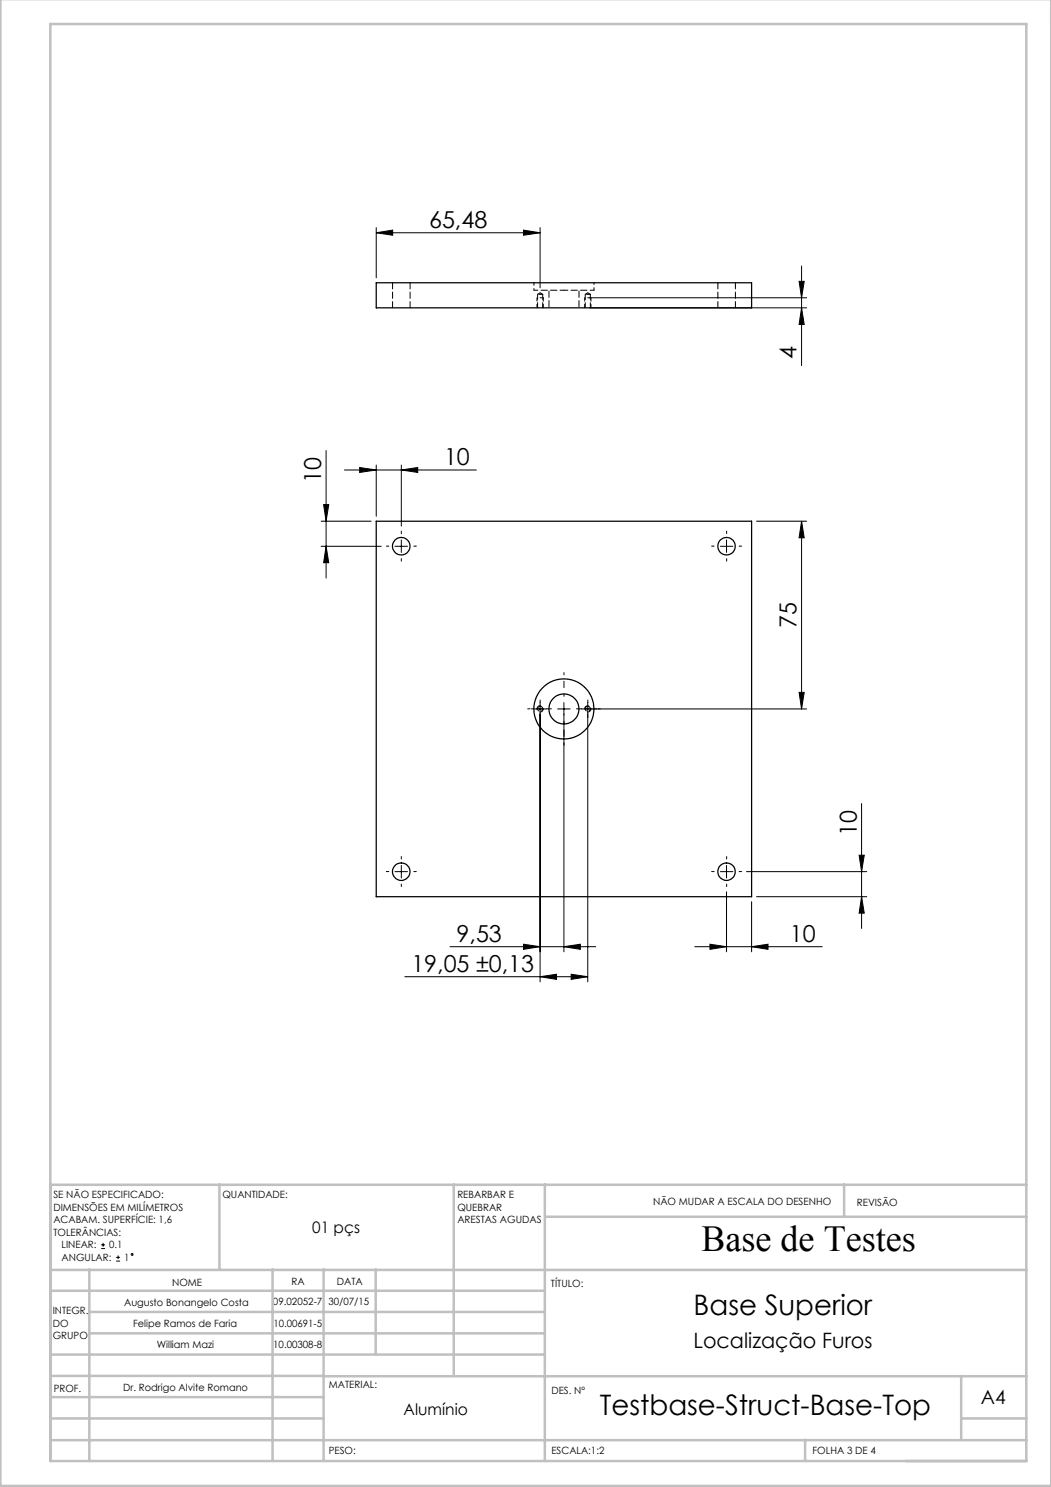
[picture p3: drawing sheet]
<svg xmlns="http://www.w3.org/2000/svg" width="210mm" height="297mm" viewBox="0 0 210 297" stroke-linecap="round" stroke-linejoin="round" font-family="sans-serif">
<g fill="none" stroke="#000" stroke-width=".2">
<path d="M75.2 46.5l3.3-.5v1zM75.2 45.5v10M75.2 46.5h32.7M104.6 46l3.3 .5-3.3 .5zM107.9 45.5v12M117.8 59.5h43.4M159.7 56.2h1l-.5 3.3zM160.2 53.1v19.9M117.8 61.5h43.4M160.2 61.5l.5 3.3h-1zM65.2 90v25.5M68.8 93.9h26.4"/>
<path d="M71.9 93.4l3.3 .5-3.3 .5zM75.2 92.9v10.2M80.2 93.9l3.3-.5v1zM80.2 92.9v12.2M64.2 109.1h12M64.2 104.1h10M64.7 100.8h1l-.5 3.3zM65.2 109.1l.5 3.3h-1zM78.9 109.1h2.5M80.2 107.8v2.5M143.9 109.1h2.5M145.2 107.8v2.5"/>
<path d="M151.2 104.1h10M160.2 104.1l.5 3.3h-1zM160.2 104.1v37.5M159.7 138.3h1l-.5 3.3zM106.6 141.6h2.5M107.9 140.3v55.8M111.4 141.6h2.5M112.7 140.3v49.8M116.2 141.6h45M117.4 140.3v55.8M78.9 174.1h2.5M80.2 172.9v2.5"/>
<path d="M143.9 174.1h2.5M145.2 172.9v2.5M145.2 178.1v12M149.2 174.1h24M151.2 179.1h22M171.7 170.8h1l-.5 3.3zM172.2 160.5v25M172.2 179.1l.5 3.3h-1zM80.9 195.1h36.5M89.9 189.1h29.1M104.6 188.6l3.3 .5-3.3 .5zM107.9 195.1l3.3-.5v1z"/>
<path d="M112.7 189.1l3.3-.5v1zM114.1 194.6l3.3 .5-3.3 .5zM138.8 189.1h25.5M141.9 188.6l3.3 .5-3.3 .5zM150.2 189.1l3.3-.5v1zM150.2 180.1v10M20.2 249.4h.8M20.2 248.6h.8M20.6 248.2v.8M23.2 251.9h.8M23.2 251.1h.8M23.6 250.8v.7"/>
<circle cx="26.4" cy="250.5" r=".19"/>
</g>
<path d="M107.8 142.2a.63 .63 0 0 0 .7-.6 .63 .63 0 0 0-.6-.6 .63 .63 0 0 0-.6 .7M117.3 142.2a.63 .63 0 0 0 .8-.6 .63 .63 0 0 0-.7-.6 .63 .63 0 0 0-.6 .7" fill="none" stroke="#000" stroke-width=".2" stroke-dasharray="1.3 .6" stroke-linecap="butt"/>
<g fill="none" stroke="#c0c0c0" stroke-width=".5">
<path d="M.1 -.1v296.9h209.9v-296.9M10.1 4.8h195v287h-195zM10.1 236.6h195M43.9 236.6v16.9M90.7 236.6v38.2M108.9 236.6v55.2M168.7 236.6v6.3M10.1 257.8h98.8M10.1 253.6h195M17.9 253.5v38.3M54.5 253.5v38.3M64.7 253.5v38.3"/>
<path d="M75.1 253.5v17M108.9 243h96.2M10.1 270.5h98.8M10.1 279h54.6M10.1 274.8h54.6M17.9 266.3h91M17.9 262h91M64.7 274.9h140.4M192.1 274.8v12.7M10.1 283.3h54.6M10.1 287.7h195M160.9 287.5v4.3"/>
<path d="M192.1 283.3h13"/>
</g>
<path d="M108.6 59.5h-1.3M118.1 59.5h-1.3M107.3 61.5v-2M108.6 61.5v-2M116.8 61.5v-2M118.1 61.5v-2" fill="none" stroke="#000" stroke-width=".2" stroke-dasharray="1.3 .6" stroke-dashoffset=".6"/>
<g fill="none" stroke="#000" stroke-width=".2" stroke-dasharray="15.2 1.3 1.3 1.3">
<path d="M77.7 109.1h-.5M80.2 106.6v-.5M80.2 111.6v.5M82.7 109.1h.5M142.7 109.1h-.5M145.2 106.6v-.5M145.2 111.6v.5M147.7 109.1h.5M106.7 141.6h-.5M107.9 140.3v-.5M107.9 142.8v.5M109.2 141.6h.5"/>
<path d="M116.2 141.6h-.5M117.5 140.3v-.5M117.5 142.8v.5M118.7 141.6h.5M77.7 174.1h-.5M80.2 171.6v-.5M80.2 176.6v.5M82.7 174.1h.5M142.7 174.1h-.5M145.2 171.6v-.5M145.2 176.6v.5M147.7 174.1h.5"/>
</g>
<path d="M112.7 139.1v-4.8M110.2 141.6h-4.8M112.7 144.1v4.7M115.2 141.6h4.7" fill="none" stroke="#000" stroke-width=".2" stroke-dasharray="15.2 1.3 1.3 1.3" stroke-dashoffset="14.8"/>
<g fill="#000">
<path d="M71.9 93.4l3.3 .5-3.3 .5zM80.2 93.9l3.3-.5v1z"/>
<path d="M65.2 109.1l.5 3.3h-1zM64.7 100.8h1l-.5 3.3zM159.7 138.3h1l-.5 3.3zM160.2 104.1l.5 3.3h-1zM160.2 61.5l.5 3.3h-1zM159.7 56.2h1l-.5 3.3z"/>
<path d="M171.7 170.8h1l-.5 3.3zM172.2 179.1l.5 3.3h-1z"/>
<path d="M107.9 195.1l3.3-.5v1zM114.1 194.6l3.3 .5-3.3 .5zM104.6 188.6l3.3 .5-3.3 .5zM112.7 189.1l3.3-.5v1zM75.2 46.5l3.3-.5v1zM104.6 46l3.3 .5-3.3 .5z"/>
<path d="M141.9 188.6l3.3 .5-3.3 .5zM150.2 189.1l3.3-.5v1z"/>
</g>
<g fill="none" stroke="#000" stroke-width=".25">
<path d="M75.2 56.5h75v5h-75zM75.2 104.1h75v75h-75z"/>
<circle cx="80.2" cy="109.1" r="1.75"/>
<circle cx="145.2" cy="109.1" r="1.75"/>
<circle cx="112.7" cy="141.6" r="6"/>
<circle cx="112.7" cy="141.6" r="3"/>
<circle cx="80.2" cy="174.1" r="1.75"/>
<circle cx="145.2" cy="174.1" r="1.75"/>
</g>
<path d="M78.4 56.5v5M107.9 58.5l-.5 .3M108.4 58.8l-.5-.3M117.5 58.5l-.6 .3M118 58.8l-.5-.3M143.4 56.5v5M81.9 61.5v-5M146.9 61.5v-5M107.9 141.1a.51 .51 0 0 1 .5 .7 .51 .51 0 0 1-.8 .1 .51 .51 0 0 1 .1-.8h.2M117.5 141.1a.51 .51 0 0 1 .4 .7 .51 .51 0 0 1-.8 .1 .51 .51 0 0 1 .2-.8h.2" fill="none" stroke="#000" stroke-width=".2" stroke-dasharray="1.3 .6"/>
<path d="M106.7 58h6M108.4 58.8h-1M112.7 58h6M118 58.8h-1.1" fill="none" stroke="#000" stroke-width=".2" stroke-dasharray="1.3 .6" stroke-dashoffset=".5"/>
<path d="M106.7 56.5v1.5M118.7 58v-1.5" fill="none" stroke="#000" stroke-width=".2" stroke-dasharray="1.3 .6" stroke-dashoffset=".8"/>
<path d="M109.7 58v3.5M115.7 61.5v-3.5" fill="none" stroke="#000" stroke-width=".2" stroke-dasharray="1.3 .6" stroke-dashoffset="-.2"/>
<path d="M107.4 58.8v2.7M116.9 58.8v2.7M108.4 61.5v-2.7M118 61.5v-2.7" fill="none" stroke="#000" stroke-width=".2" stroke-dasharray="1.3 .6" stroke-dashoffset=".3"/>
<text font-size="7.3" x="140.1" y="249.9">Base de Testes</text>
<g font-size="5.6">
<text x="138.6" y="262.6">Base Superior</text>
<text x="119.8" y="282.7">Testbase-Struct-Base-Top</text>
</g>
<g font-size="4.7">
<text x="85.7" y="45.5">65,48</text>
<text x="159.2" y="71.7" transform="rotate(-90 159.2 71.7)">4</text>
<text x="88.7" y="92.8">10</text>
<text x="64.2" y="96.4" transform="rotate(-90 64.2 96.4)">10</text>
<text x="159.2" y="125.4" transform="rotate(-90 159.2 125.4)">75</text>
<text x="171.2" y="166.9" transform="rotate(-90 171.2 166.9)">10</text>
<text x="91.2" y="188.1">9,53</text>
<text x="157.8" y="188.1">10</text>
<text x="82.2" y="194.1">19,05 ±0,13</text>
</g>
<text font-size="4.2" x="138.6" y="269.3">Localização Furos</text>
<text font-size="3.9" x="196" y="280.4">A4</text>
<g font-size="3.2">
<text x="62.4" y="246.2">01 pçs</text>
<text x="80.6" y="282.7">Alumínio</text>
</g>
<g font-size="2">
<text x="10.7" y="239.4">SE NÃO ESPECIFICADO:</text>
<text x="44.4" y="239.4">QUANTIDADE:</text>
<text x="91.4" y="239.3">REBARBAR E</text>
<text x="10.7" y="241.9">DIMENSÕES EM MILÍMETROS</text>
<text x="10.7" y="244.4">ACABAM. SUPERFÍCIE: 1,6</text>
<text x="91.4" y="241.8">QUEBRAR</text>
<text x="91.4" y="244.3">ARESTAS AGUDAS</text>
<text x="130.5" y="240.8">NÃO MUDAR A ESCALA DO DESENHO</text>
<text x="171.2" y="241">REVISÃO</text>
<text x="10.7" y="246.9">TOLERÂNCIAS:</text>
<text x="12.3" y="249.4">LINEAR:</text>
<text x="12.3" y="251.9">ANGULAR:</text>
<text x="21.8" y="249.4">0.1</text>
<text x="24.8" y="251.9">1</text>
<text x="34.4" y="256.8">NOME</text>
<text x="58.3" y="256.7">RA</text>
<text x="67.3" y="256.7">DATA</text>
<text x="110.1" y="257.1">TÍTULO:</text>
<text x="10.5" y="262.4">INTEGR.</text>
<text x="24.8" y="260.9">Augusto Bonangelo Costa</text>
<text x="54.5" y="260.7">09.02052-7</text>
<text x="65.6" y="260.7">30/07/15</text>
<text x="10.5" y="264.9">DO</text>
<text x="10.5" y="267.4">GRUPO</text>
<text x="26.6" y="265.1">Felipe Ramos de Faria</text>
<text x="31.3" y="269.2">William Mazi</text>
<text x="54.6" y="269.2">10.00308-8</text>
<text x="54.6" y="265.1">10.00691-5</text>
<text x="10.7" y="277.9">PROF.</text>
<text x="24.6" y="277.8">Dr. Rodrigo Alvite Romano</text>
<text x="65.7" y="277.3">MATERIAL:</text>
<text x="110.2" y="278.5">DES. Nº</text>
<text x="65.7" y="290.3">PESO:</text>
<text x="110.2" y="290.5">ESCALA:1:2</text>
<text x="162.4" y="290.4">FOLHA 3 DE 4</text>
</g>
</svg>
